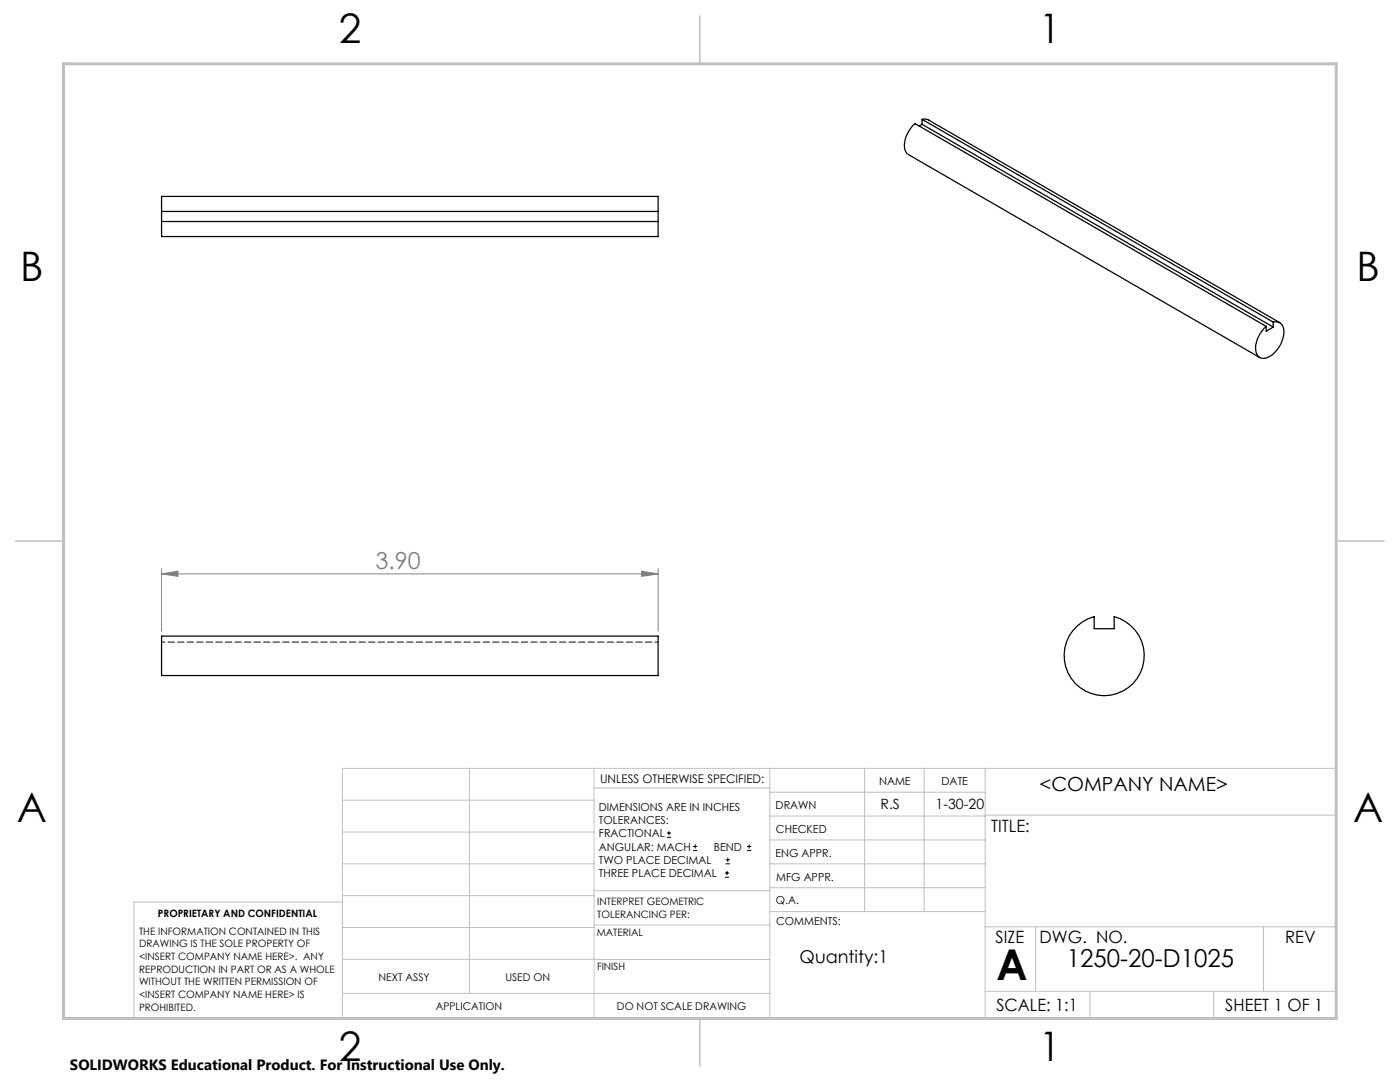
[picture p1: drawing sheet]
<svg xmlns="http://www.w3.org/2000/svg" width="279mm" height="216mm" viewBox="0 0 279 216" stroke-linecap="round" stroke-linejoin="round" font-family="sans-serif">
<g fill="none" stroke="#000" stroke-width=".2">
<path d="M133.1 167.1h.8M133.1 166.2h.8M133.5 165.8v.9M138.3 169.7h.8M138.3 168.9h.8M138.7 168.5v.8M144.7 175h.8M144.7 174.2h.8M144.8 172.4h.9M144.8 171.6h.9M145.1 173.8v.8M145.2 171.1v.9"/>
<path d="M149.1 169.7h.8M149.1 168.9h.8M149.5 168.5v.8"/>
</g>
<path d="M32.2 114.5l3.3-.5v1zM32.2 113.5v12.4M32.2 114.5h99.1M128.1 114l3.2 .5-3.2 .5zM131.3 113.5v12.4" fill="none" stroke="#808080" stroke-width=".2"/>
<g fill="none" stroke="#c0c0c0" stroke-width=".2">
<path d="M68.3 159.7h50.3M93.7 153.3v44.9M118.6 153.3v49.9M118.6 157.2h35M153.6 153.3v49.9M153.6 158.1h43M172.5 153.3v28.6M184.4 153.3v28.6M196.6 153.3v49.9M68.3 180h-41.6v23.2h240v-49.9h-198.4v49.9M68.3 166h50.3M68.3 178.7h50.3"/>
<path d="M68.3 172.4h50.3M118.6 177.7h35M153.6 162.8h43M153.6 177.1h43M153.6 172.4h43M153.6 167.6h43M196.6 162.7h70.1M68.3 198.2h85.3M68.3 191.4l85.3 .1M68.3 185.1h50.3M118.6 184.6h35M153.6 181.9h43"/>
<path d="M196.6 184.9h70.1M196.6 197.8h70.1M206.7 184.9v12.9M217.5 197.8v5.4M242.2 197.8v5.4M252.2 184.9v12.9"/>
</g>
<path d="M139.7 3.2v9.5M3.1 107.9h9.6M266.7 107.9h9.5M139.7 203.2v9.6" fill="none" stroke="#c0c0c0" stroke-width=".3"/>
<path d="M12.7 12.7h254v190.5h-254z" fill="none" stroke="#c0c0c0" stroke-width=".6"/>
<path d="M128.1 114l3.2 .5-3.2 .5zM32.2 114.5l3.3-.5v1z" fill="#808080"/>
<g fill="none" stroke="#000" stroke-width=".25">
<path d="M184 23.8l1.2 .1 70.2 40.5M184 23.8l70.1 40.5M184 24.8l-.6 .4M184 24.8l70.1 40.5M184 23.8v1M32.2 42.2v-3h99.1v3M32.2 44.2v3h99.1v-3M32.2 44.2h99.1M32.2 42.2h99.1M32.2 42.2v2M131.3 42.2v2M252.7 65.1l-70.1-40.4a5.4 5.4 0 0 0-1.8 5.6l.5 .6 70.1 40.4"/>
<path d="M252.7 65.1v1l1.4-.8M254.1 64.3a1.65 1.65 0 0 1 2.1 1.8 5.8 5.8 0 0 1-3.7 5.4 1.66 1.66 0 0 1-1.9-2.1 6.5 6.5 0 0 1 2.1-4.3M254.1 64.3v1M32.2 126.9h99.1v7.9h-99.1zM215 124.9l2.1-1.4 1.3-.5v2.4h4v-2.4a8 8 0 0 1 5.2 11.2 8 8 0 0 1-12 3 8 8 0 0 1-.6-12.3z"/>
</g>
<path d="M131.4 128.1h-99.2" fill="none" stroke="#000" stroke-width=".2" stroke-dasharray="1.3 .6" stroke-dashoffset=".6"/>
<text font-size="8.5" x="198.9" y="195.5">A</text>
<g font-size="8.1">
<text x="67.6" y="8.5">2</text>
<text x="207.3" y="8.5">1</text>
<text x="4" y="56.2">B</text>
<text x="270.7" y="56.2">B</text>
<text x="3.3" y="164.1">A</text>
<text x="270" y="164.1">A</text>
<text x="67.6" y="211.7">2</text>
<text x="207.3" y="211.7">1</text>
</g>
<text font-size="4.9" x="212.9" y="193">1250-20-D1025</text>
<text font-size="4.7" fill="#808080" x="74.9" y="113.5">3.90</text>
<text font-size="3.9" x="207.5" y="157.8">&lt;COMPANY NAME&gt;</text>
<text font-size="3.5" x="159.6" y="192.2">Quantity:1</text>
<g font-size="3.4">
<text x="197.8" y="166">TITLE:</text>
<text x="198.7" y="188.1">SIZE</text>
<text x="207.5" y="188.1">DWG. NO.</text>
<text x="256.5" y="188.2">REV</text>
<text x="198.8" y="201.7">SCALE: 1:1</text>
<text x="244.5" y="201.7">SHEET 1 OF 1</text>
</g>
<text font-size="3" x="14" y="213.5">SOLIDWORKS Educational Product. For Instructional Use Only.</text>
<g font-size="2.8">
<text x="175.7" y="161.4">R.S</text>
<text x="186.7" y="161.4">1-30-20</text>
</g>
<text font-size="2.4" x="119.8" y="156.2">UNLESS OTHERWISE SPECIFIED:</text>
<g font-size="2.2">
<text x="119.5" y="161.8">DIMENSIONS ARE IN INCHES</text>
<text x="154.8" y="161.4">DRAWN</text>
<text x="175.4" y="156.6">NAME</text>
<text x="187.9" y="156.7">DATE</text>
<text x="119.5" y="164.4">TOLERANCES:</text>
<text x="119.5" y="167.1">FRACTIONAL</text>
<text x="154.9" y="166.3">CHECKED</text>
<text x="119.5" y="169.7">ANGULAR: MACH</text>
<text x="119.5" y="172.4">TWO PLACE DECIMAL</text>
<text x="142.5" y="169.7">BEND</text>
<text x="154.8" y="170.9">ENG APPR.</text>
<text x="119.5" y="175">THREE PLACE DECIMAL</text>
<text x="154.9" y="175.7">MFG APPR.</text>
<text x="154.9" y="180.4">Q.A.</text>
<text x="154.9" y="184.6">COMMENTS:</text>
</g>
<g font-size="2.1">
<text x="75.5" y="195.7">NEXT ASSY</text>
<text x="100.9" y="195.7">USED ON</text>
<text x="86.9" y="201.5">APPLICATION</text>
<text x="123.1" y="201.6">DO NOT SCALE DRAWING</text>
</g>
<g font-size="2">
<text x="31.5" y="182.9">PROPRIETARY AND CONFIDENTIAL</text>
<text x="119.2" y="180.6">INTERPRET GEOMETRIC</text>
<text x="119.2" y="183.1">TOLERANCING PER:</text>
<text x="27.8" y="186.5">THE INFORMATION CONTAINED IN THIS</text>
<text x="27.8" y="189">DRAWING IS THE SOLE PROPERTY OF</text>
<text x="27.8" y="191.6">&lt;INSERT COMPANY NAME HERE&gt;. ANY</text>
<text x="119.1" y="186.7">MATERIAL</text>
<text x="27.8" y="194.1">REPRODUCTION IN PART OR AS A WHOLE</text>
<text x="27.8" y="196.6">WITHOUT THE WRITTEN PERMISSION OF</text>
<text x="119.1" y="193.5">FINISH</text>
<text x="27.8" y="199.1">&lt;INSERT COMPANY NAME HERE&gt; IS</text>
<text x="27.8" y="201.7">PROHIBITED.</text>
</g>
</svg>
